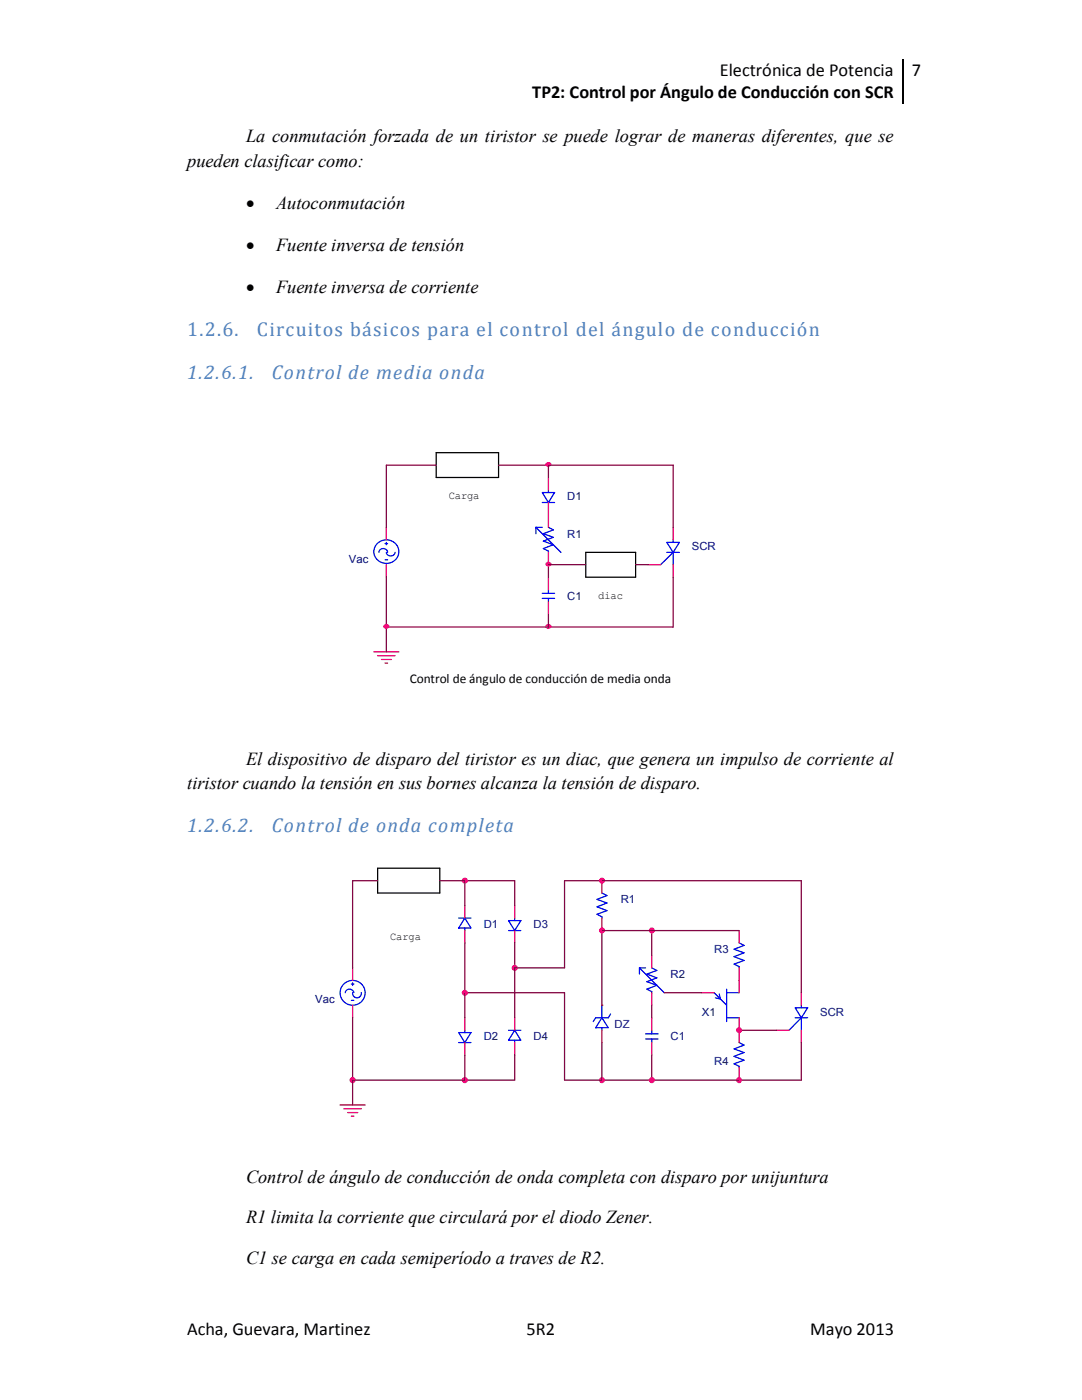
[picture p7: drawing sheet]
<svg xmlns="http://www.w3.org/2000/svg" width="216mm" height="279mm" viewBox="0 0 216 279" stroke-linecap="round" stroke-linejoin="round" font-family="sans-serif">
<path d="M180.1 11.7v9M87 90.3h12.5v5h-12.5zM116.9 110.2h9.9v5h-9.9z" fill="none" stroke="#000" stroke-width=".25"/>
<g fill="none" stroke="#f00" stroke-width=".25">
<path d="M109.4 95.3v2.5M77.1 105.2v2.5M77.1 112.7v2.5M109.4 100.3v4.9M109.4 110.2v2.5M109.4 115.2v2.5M129.3 112.7h2.5M134.3 105.2v2.5M134.3 112.7v2.5M74.6 130.1h5M75.4 130.9h3.4M76.1 131.6h2"/>
<path d="M76.8 132.3h.5M109.4 120.1v2.5"/>
</g>
<g fill="none" stroke="#00f" stroke-width=".25">
<path d="M108.2 98.3h2.5l-1.3 2zM109.4 97.8v.5M75.1 108.6a2.42 2.42 0 0 1 3.6-.3 2.42 2.42 0 0 1 0 3.6 2.42 2.42 0 0 1-3.3-.1 2.42 2.42 0 0 1-.3-3.2zM75.6 110.2a.88 .88 0 0 1 .9-.7 .88 .88 0 0 1 .8 .7M76.8 108.5h.5M76.8 111.7h.5M77.1 110.2a.88 .88 0 0 0 .9 .8 .88 .88 0 0 0 .8-.8M77.1 108.2v.5M106.9 105.2l5 5M106.9 105.2v1.3M106.9 105.2h1.3M108.2 100.3h2.5"/>
<path d="M108.2 119.4h2.5M108.2 118.4h2.5M109.4 105.2l1 .5-2 .8 2 .7-2 .8 2 .7-2 .8 1 .5v.2M109.4 117.7v.7M109.4 119.4v.7M131.8 112.7l2.5-2.5v2.5M133.1 108.2h2.5l-1.3 2zM133.1 110.2h2.5M134.3 107.7v.5"/>
</g>
<path d="M87 92.8h-9.9v12.4M109.4 112.7v2.5" fill="none" stroke="#800040" stroke-width=".25"/>
<path d="M109 112.4a.59 .59 0 0 1 .9 .2 .48 .48 0 0 1-.5 .3 .48 .48 0 0 1-.4-.5z" fill-rule="evenodd" fill="#f0f"/>
<path d="M109 112.4a.59 .59 0 0 1 .9 .2 .48 .48 0 0 1-.5 .3 .48 .48 0 0 1-.4-.5z" fill="none" stroke="#f0f" stroke-width=".25"/>
<path d="M109.4 112.7h7.5M109.4 125.1h24.9" fill="none" stroke="#800040" stroke-width=".25"/>
<path d="M109 124.8a.56 .56 0 0 1 .9 .2 .48 .48 0 0 1-.5 .4 .48 .48 0 0 1-.4-.6z" fill-rule="evenodd" fill="#f0f"/>
<path d="M109 124.8a.56 .56 0 0 1 .9 .2 .48 .48 0 0 1-.5 .4 .48 .48 0 0 1-.4-.6z" fill="none" stroke="#f0f" stroke-width=".25"/>
<path d="M99.5 92.8h9.9M77.1 115.2v9.9M134.3 115.2v9.9" fill="none" stroke="#800040" stroke-width=".25"/>
<path d="M109 92.5a.56 .56 0 0 1 .9 .2 .49 .49 0 0 1-.5 .3 .49 .49 0 0 1-.4-.5z" fill-rule="evenodd" fill="#f0f"/>
<path d="M109 92.5a.56 .56 0 0 1 .9 .2 .49 .49 0 0 1-.5 .3 .49 .49 0 0 1-.4-.5z" fill="none" stroke="#f0f" stroke-width=".25"/>
<path d="M109.4 92.8h24.9v12.4M109.4 125.1h-32.3v5" fill="none" stroke="#800040" stroke-width=".25"/>
<path d="M76.7 124.8a.48 .48 0 0 1 .6-.2 .48 .48 0 0 1 .2 .6 .56 .56 0 0 1-.9-.2z" fill-rule="evenodd" fill="#f0f"/>
<path d="M76.7 124.8a.48 .48 0 0 1 .6-.2 .48 .48 0 0 1 .2 .6 .56 .56 0 0 1-.9-.2z" fill="none" stroke="#f0f" stroke-width=".25"/>
<path d="M109.4 92.8v2.5M126.8 112.7h2.5M109.4 122.6v2.5M70.4 203.1v12.5" fill="none" stroke="#800040" stroke-width=".25"/>
<g fill="none" stroke="#f00" stroke-width=".25">
<path d="M120.1 175.8v2.4M70.4 193.2v2.5M92.8 180.7v2.5M92.8 185.7v2.5M102.7 180.7v2.5M102.7 185.7v2.5M120.1 183.2v2.5M130 190.7v2.5M130 198.1v2.5M140 198.1h2.5M147.5 185.7v2.5M147.5 193.2v4.9"/>
<path d="M159.9 198.1v2.5M70.4 200.6v2.5M92.8 203.1v2.5M92.8 208.1v2.5M102.7 203.1v2.5M102.7 208.1v2.5M120.1 200.6h.1M120.1 205.6v2.5M130 203.1v2.5M130 208.1v2.5M147.5 203.1v5M147.5 213.1v2.5"/>
<path d="M154.9 205.6h2.5M159.9 205.6v2.5M67.9 220.5h5M68.6 221.3h3.5M69.4 222h2M70.1 222.8h.5"/>
</g>
<g fill="none" stroke="#00f" stroke-width=".25">
<path d="M120.1 178.2l1 .5-2 .8 2 .7-2 .8 2 .7-2 .8 1 .5v.2M70.1 196.4h.5M70.1 199.6h.5M70.4 196.1v.5M70.6 198.1a.89 .89 0 0 0-.9-.7 .89 .89 0 0 0-.8 .7M72.1 198.1a.88 .88 0 0 1-.8 1 .88 .88 0 0 1-.9-1M91.5 183.2h2.5M92.8 183.2l1.2 2h-2.5zM92.8 185.2v.5M101.5 183.7h2.4l-1.2 2zM101.5 185.7h2.4M102.7 183.2v.5"/>
<path d="M127.6 193.2l4.9 4.9M127.6 193.2v1.2M127.6 193.2h1.2M130 193.2l1.1 .5-2 .7 2 .8-2 .7 2 .7-2 .8 .9 .5v.2M142.5 198.1l2.5 2.5M143.5 198.4l.3 1-1.1-.3M145 197.4v6.5M145 198.1h2.5M147.5 188.2l1 .5-2 .7 2 .8-2 .7 2 .8-2 .7 1 .5v.3M91.5 206.1h2.5l-1.2 2zM91.5 208.1h2.5M92.8 205.6v.5"/>
<path d="M101.5 205.6h2.4M102.7 205.6l1.2 2h-2.4zM102.7 207.6v.5M120.1 203.1l1.3 2h-2.5zM120.1 200.6v2.5M120.1 205.1v.5M121.8 202.4l-.4 .7h-2.5l-.5 .8M128.8 207.3h2.5M128.8 206.3h2.5M130 205.6v.7M130 207.3v.8M145 203.1h2.5"/>
<path d="M147.5 208.1l1 .5-2 .7 2 .8-2 .7 2 .8-2 .7 1 .5v.3M157.4 205.6l2.5-2.5v2.5M158.7 201.1h2.5l-1.3 2zM158.7 203.1h2.5M159.9 200.6v.5"/>
<circle cx="70.4" cy="198.1" r="2.49"/>
</g>
<path d="M75.4 173.3h12.4v4.9h-12.4z" fill="none" stroke="#000" stroke-width=".25"/>
<circle cx="70.4" cy="215.6" r=".5" fill="#f0f"/>
<circle cx="70.4" cy="215.6" r=".5" fill="none" stroke="#f0f" stroke-width=".25"/>
<path d="M75.4 175.8h-5v17.4M159.9 175.8v22.3M70.4 215.6v4.9M102.7 210.6v5h-9.9M159.9 208.1v7.5" fill="none" stroke="#800040" stroke-width=".25"/>
<circle cx="92.8" cy="215.6" r=".5" fill="#f0f"/>
<circle cx="92.8" cy="215.6" r=".5" fill="none" stroke="#f0f" stroke-width=".25"/>
<path d="M92.8 175.8h9.9v4.9" fill="none" stroke="#800040" stroke-width=".25"/>
<circle cx="92.8" cy="175.7" r=".49" fill="#f0f"/>
<circle cx="92.8" cy="175.7" r=".49" fill="none" stroke="#f0f" stroke-width=".25"/>
<path d="M92.8 175.8v4.9M92.8 210.6v5M130 200.6v2.5M147.5 215.6h12.4" fill="none" stroke="#800040" stroke-width=".25"/>
<circle cx="147.5" cy="215.6" r=".5" fill="#f0f"/>
<circle cx="147.5" cy="215.6" r=".5" fill="none" stroke="#f0f" stroke-width=".25"/>
<path d="M112.6 175.8v17.4M102.7 188.2v5" fill="none" stroke="#800040" stroke-width=".25"/>
<circle cx="102.7" cy="193.2" r=".5" fill="#f0f"/>
<circle cx="102.7" cy="193.2" r=".5" fill="none" stroke="#f0f" stroke-width=".25"/>
<path d="M102.7 193.2h9.9M130 185.7v5M132.5 198.1h7.5" fill="none" stroke="#800040" stroke-width=".25"/>
<circle cx="130.1" cy="185.7" r=".49" fill="#f0f"/>
<circle cx="130.1" cy="185.7" r=".49" fill="none" stroke="#f0f" stroke-width=".25"/>
<path d="M112.6 175.8h7.5" fill="none" stroke="#800040" stroke-width=".25"/>
<circle cx="120.1" cy="175.7" r=".49" fill="#f0f"/>
<circle cx="120.1" cy="175.7" r=".49" fill="none" stroke="#f0f" stroke-width=".25"/>
<path d="M120.1 185.7v14.9" fill="none" stroke="#800040" stroke-width=".25"/>
<circle cx="120.1" cy="185.7" r=".49" fill="#f0f"/>
<circle cx="120.1" cy="185.7" r=".49" fill="none" stroke="#f0f" stroke-width=".25"/>
<path d="M130 210.6v5h-9.9" fill="none" stroke="#800040" stroke-width=".25"/>
<circle cx="120.1" cy="215.6" r=".5" fill="#f0f"/>
<circle cx="120.1" cy="215.6" r=".5" fill="none" stroke="#f0f" stroke-width=".25"/>
<path d="M120.1 208.1v7.5h-7.5M147.5 205.6h7.4" fill="none" stroke="#800040" stroke-width=".25"/>
<circle cx="147.5" cy="205.6" r=".49" fill="#f0f"/>
<circle cx="147.5" cy="205.6" r=".49" fill="none" stroke="#f0f" stroke-width=".25"/>
<path d="M130 215.6h17.5" fill="none" stroke="#800040" stroke-width=".25"/>
<circle cx="130.1" cy="215.6" r=".5" fill="#f0f"/>
<circle cx="130.1" cy="215.6" r=".5" fill="none" stroke="#f0f" stroke-width=".25"/>
<path d="M120.1 175.8h39.8M92.8 188.2v9.9h19.8v17.5M120.1 185.7h27.4" fill="none" stroke="#800040" stroke-width=".25"/>
<circle cx="92.8" cy="198.1" r=".49" fill="#f0f"/>
<circle cx="92.8" cy="198.1" r=".49" fill="none" stroke="#f0f" stroke-width=".25"/>
<path d="M87.8 175.8h5M92.8 198.1v5M102.7 193.2v9.9M70.4 215.6h22.4" fill="none" stroke="#800040" stroke-width=".25"/>
<g font-size="4" fill="#4f81bd">
<text x="37.3" y="67.1">1.2.6.</text>
<text x="51.3" y="67.1">Circuitos básicos para el control del ángulo de conducción</text>
<text x="37.3" y="75.7">1.2.6.1.</text>
<text x="54.3" y="75.7">Control de media onda</text>
<text x="37.3" y="166.1">1.2.6.2.</text>
<text x="54.3" y="166.1">Control de onda completa</text>
</g>
<g font-size="3.7">
<text x="143.6" y="15.2">Electrónica de Potencia</text>
<text x="181.9" y="15.2">7</text>
<text x="106.2" y="19.6">TP2: Control por Ángulo de Conducción con SCR</text>
<text x="49.1" y="28.4">La conmutación forzada de un tiristor se puede lograr de maneras diferentes, que se</text>
<text x="37.3" y="33.2">pueden clasificar como:</text>
<text x="49.1" y="41.6">•</text>
<text x="55.1" y="41.6">Autoconmutación</text>
<text x="49.1" y="50.1">•</text>
<text x="55.1" y="50.1">Fuente inversa de tensión</text>
<text x="49.1" y="58.5">•</text>
<text x="55.1" y="58.5">Fuente inversa de corriente</text>
<text x="49.1" y="152.7">El dispositivo de disparo del tiristor es un diac, que genera un impulso de corriente al</text>
<text x="37.3" y="157.5">tiristor cuando la tensión en sus bornes alcanza la tensión de disparo.</text>
<text x="49.1" y="236">Control de ángulo de conducción de onda completa con disparo por unijuntura</text>
<text x="49.1" y="244.1">R1 limita la corriente que circulará por el diodo Zener.</text>
<text x="49.1" y="252.3">C1 se carga en cada semiperíodo a traves de R2.</text>
<text x="37.3" y="266.4">Acha, Guevara, Martinez</text>
<text x="105" y="266.4">5R2</text>
<text x="161.7" y="266.4">Mayo 2013</text>
</g>
<text font-size="2.7" x="81.7" y="136.4">Control de ángulo de conducción de media onda</text>
<g font-size="2.2">
<text x="89.5" y="99.7">Carga</text>
<text x="119.4" y="119.5">diac</text>
<text x="77.9" y="187.5">Carga</text>
</g>
<g font-size="2.2" fill="#000080">
<text x="113.2" y="99.9">D1</text>
<text x="113.2" y="107.3">R1</text>
<text x="69.6" y="112.3">Vac</text>
<text x="138" y="109.8">SCR</text>
<text x="113.2" y="119.7">C1</text>
<text x="96.5" y="185.3">D1</text>
<text x="106.5" y="185.3">D3</text>
<text x="123.9" y="180.3">R1</text>
<text x="142.5" y="190.2">R3</text>
<text x="133.8" y="195.2">R2</text>
<text x="62.9" y="200.2">Vac</text>
<text x="140" y="202.7">X1</text>
<text x="163.7" y="202.7">SCR</text>
<text x="96.5" y="207.6">D2</text>
<text x="106.5" y="207.6">D4</text>
<text x="122.6" y="205.1">DZ</text>
<text x="133.8" y="207.6">C1</text>
<text x="142.5" y="212.6">R4</text>
</g>
</svg>
